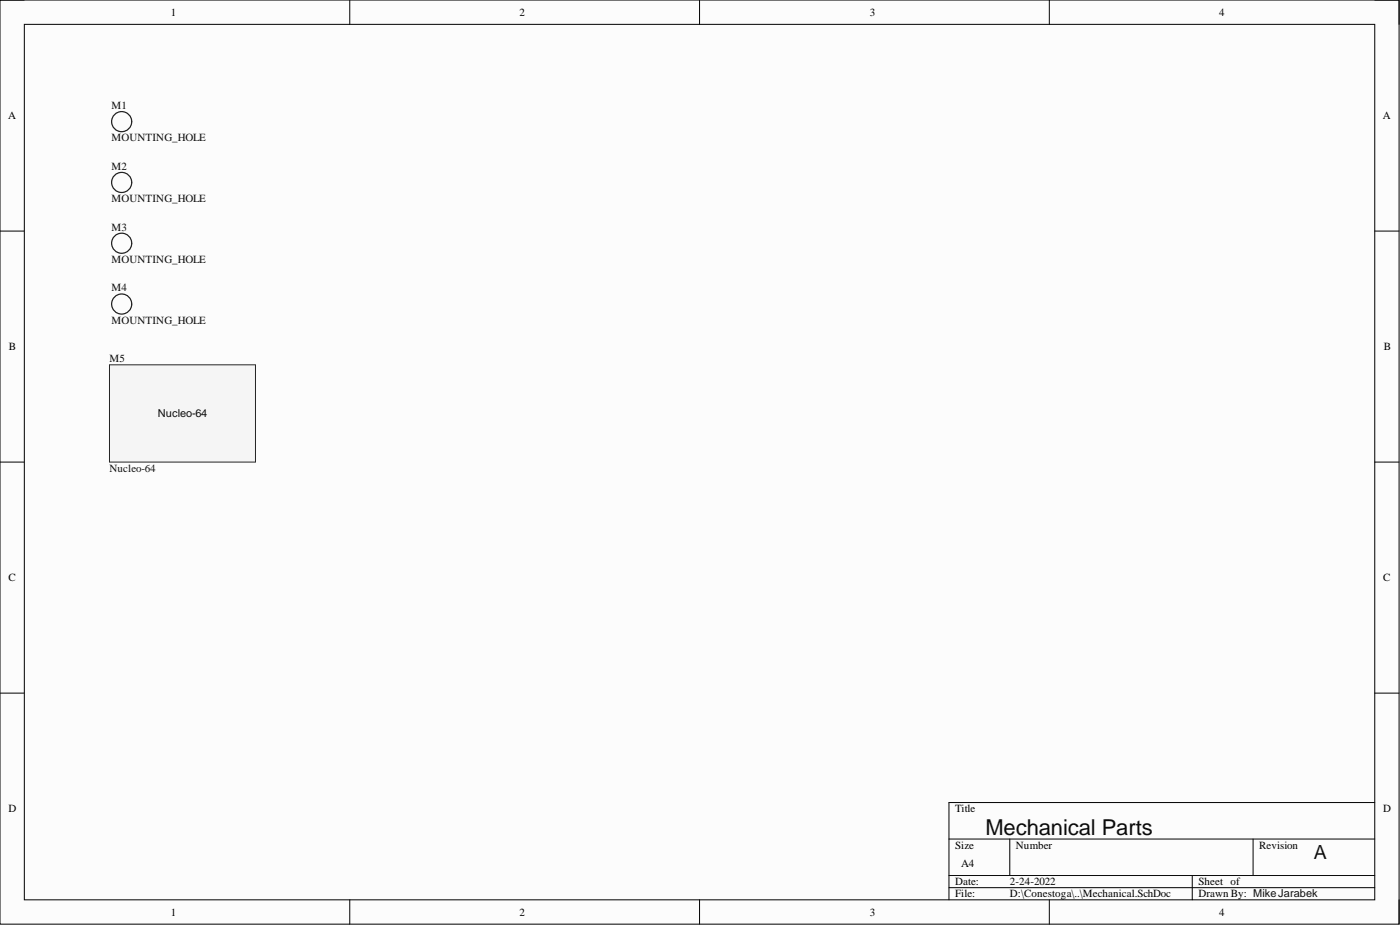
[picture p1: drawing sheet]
<svg xmlns="http://www.w3.org/2000/svg" width="292mm" height="193mm" viewBox="0 0 292 193" stroke-linecap="round" stroke-linejoin="round" font-family="sans-serif">
<path d="M0 0h291.9v192.8h-291.9z" fill-rule="evenodd" fill="#fcfcfc"/>
<path d="M0 0h291.9v192.8h-291.9z" fill="none" stroke="#000" stroke-width=".21"/>
<path d="M5.1 5.1h281.7v182.6h-281.7z" fill-rule="evenodd" fill="#fcfcfc"/>
<g fill="none" stroke="#000" stroke-width=".21">
<path d="M0 0h5.1M5.1 5.1h281.7v182.6h-281.7zM73 0v5.1M146 0v5.1M218.9 0v5.1M286.8 0h5.1v5.1M0 48.2h5.1M286.8 48.2h5.1M0 96.4h5.1M286.8 96.4h5.1M0 144.6h5.1M286.8 144.6h5.1"/>
<path d="M198 175h88.8M210.7 175v7.6M261.4 175v7.6M286.8 167.4h-88.8v20.3M73 187.7v5.1M146 187.7v5.1M198 182.6h88.8M198 185.2h88.8M218.9 187.7v5.1M248.8 182.6v5.1M291.9 187.7v5.1"/>
</g>
<path d="M27.5 25.4a2.1 2.1 0 0 0-3-1.9 2.1 2.1 0 0 0-.5 3.5 2.1 2.1 0 0 0 3.4-1l.1-.6M27.5 38.1a2.1 2.1 0 0 0-3-1.9 2.1 2.1 0 0 0-.5 3.4 2.1 2.1 0 0 0 3.4-.9l.1-.6M27.5 50.7a2.1 2.1 0 0 0-3-1.9 2.1 2.1 0 0 0-.5 3.5 2.1 2.1 0 0 0 3.4-1l.1-.5M27.5 63.4a2.1 2.1 0 0 0-3-1.9 2.1 2.1 0 0 0-.5 3.5 2.1 2.1 0 0 0 3.4-1l.1-.5" fill="none" stroke="#1c1c1c" stroke-width=".25"/>
<path d="M22.8 76.1h30.5v20.3h-30.5z" fill-rule="evenodd" fill="#f5f5f5"/>
<path d="M22.8 76.1h30.5v20.3h-30.5z" fill="none" stroke="#262626" stroke-width=".21"/>
<text font-size="4.6" fill="#0e0e0e" x="205.6" y="174.1">Mechanical Parts</text>
<text font-size="4.1" fill="#0e0e0e" x="274.1" y="179.3">A</text>
<g font-size="2.3">
<text x="35.6" y="3.3">1</text>
<text x="108.4" y="3.3">2</text>
<text x="181.5" y="3.3">3</text>
<text x="254.3" y="3.3">4</text>
<text x="1.7" y="24.9">A</text>
<text x="288.5" y="24.9">A</text>
<text x="1.9" y="73.1">B</text>
<text x="288.7" y="73.1">B</text>
<text x="1.8" y="121.3">C</text>
<text x="288.6" y="121.3">C</text>
<text x="1.8" y="169.5">D</text>
<text x="199.3" y="169.5">Title</text>
<text x="288.6" y="169.5">D</text>
<text x="199.3" y="177.1">Size</text>
<text x="212" y="177.1">Number</text>
<text x="262.7" y="177.1">Revision</text>
<text x="199.3" y="184.7">Date:</text>
<text x="200.5" y="180.9">A4</text>
<text x="210.7" y="184.7">2-24-2022</text>
<text x="250" y="184.7">Sheet of</text>
<text x="35.6" y="191">1</text>
<text x="108.4" y="191">2</text>
<text x="181.5" y="191">3</text>
<text x="199.3" y="187.2">File:</text>
<text x="210.7" y="187.2">D:\Conestoga\..\Mechanical.SchDoc</text>
<text x="250" y="187.2">Drawn By: MikeJarabek</text>
<text x="254.3" y="191">4</text>
</g>
<g font-size="2.3" fill="#0e0e0e">
<text x="23.3" y="22.8">M1</text>
<text x="23.3" y="29.5">MOUNTING_HOLE</text>
<text x="23.3" y="35.4">M2</text>
<text x="23.3" y="42.2">MOUNTING_HOLE</text>
<text x="23.3" y="48.1">M3</text>
<text x="23.3" y="54.9">MOUNTING_HOLE</text>
<text x="23.3" y="60.8">M4</text>
<text x="23.3" y="67.6">MOUNTING_HOLE</text>
<text x="22.8" y="75.6">M5</text>
<text x="32.9" y="87">Nucleo-64</text>
<text x="22.8" y="98.4">Nucleo-64</text>
</g>
</svg>
